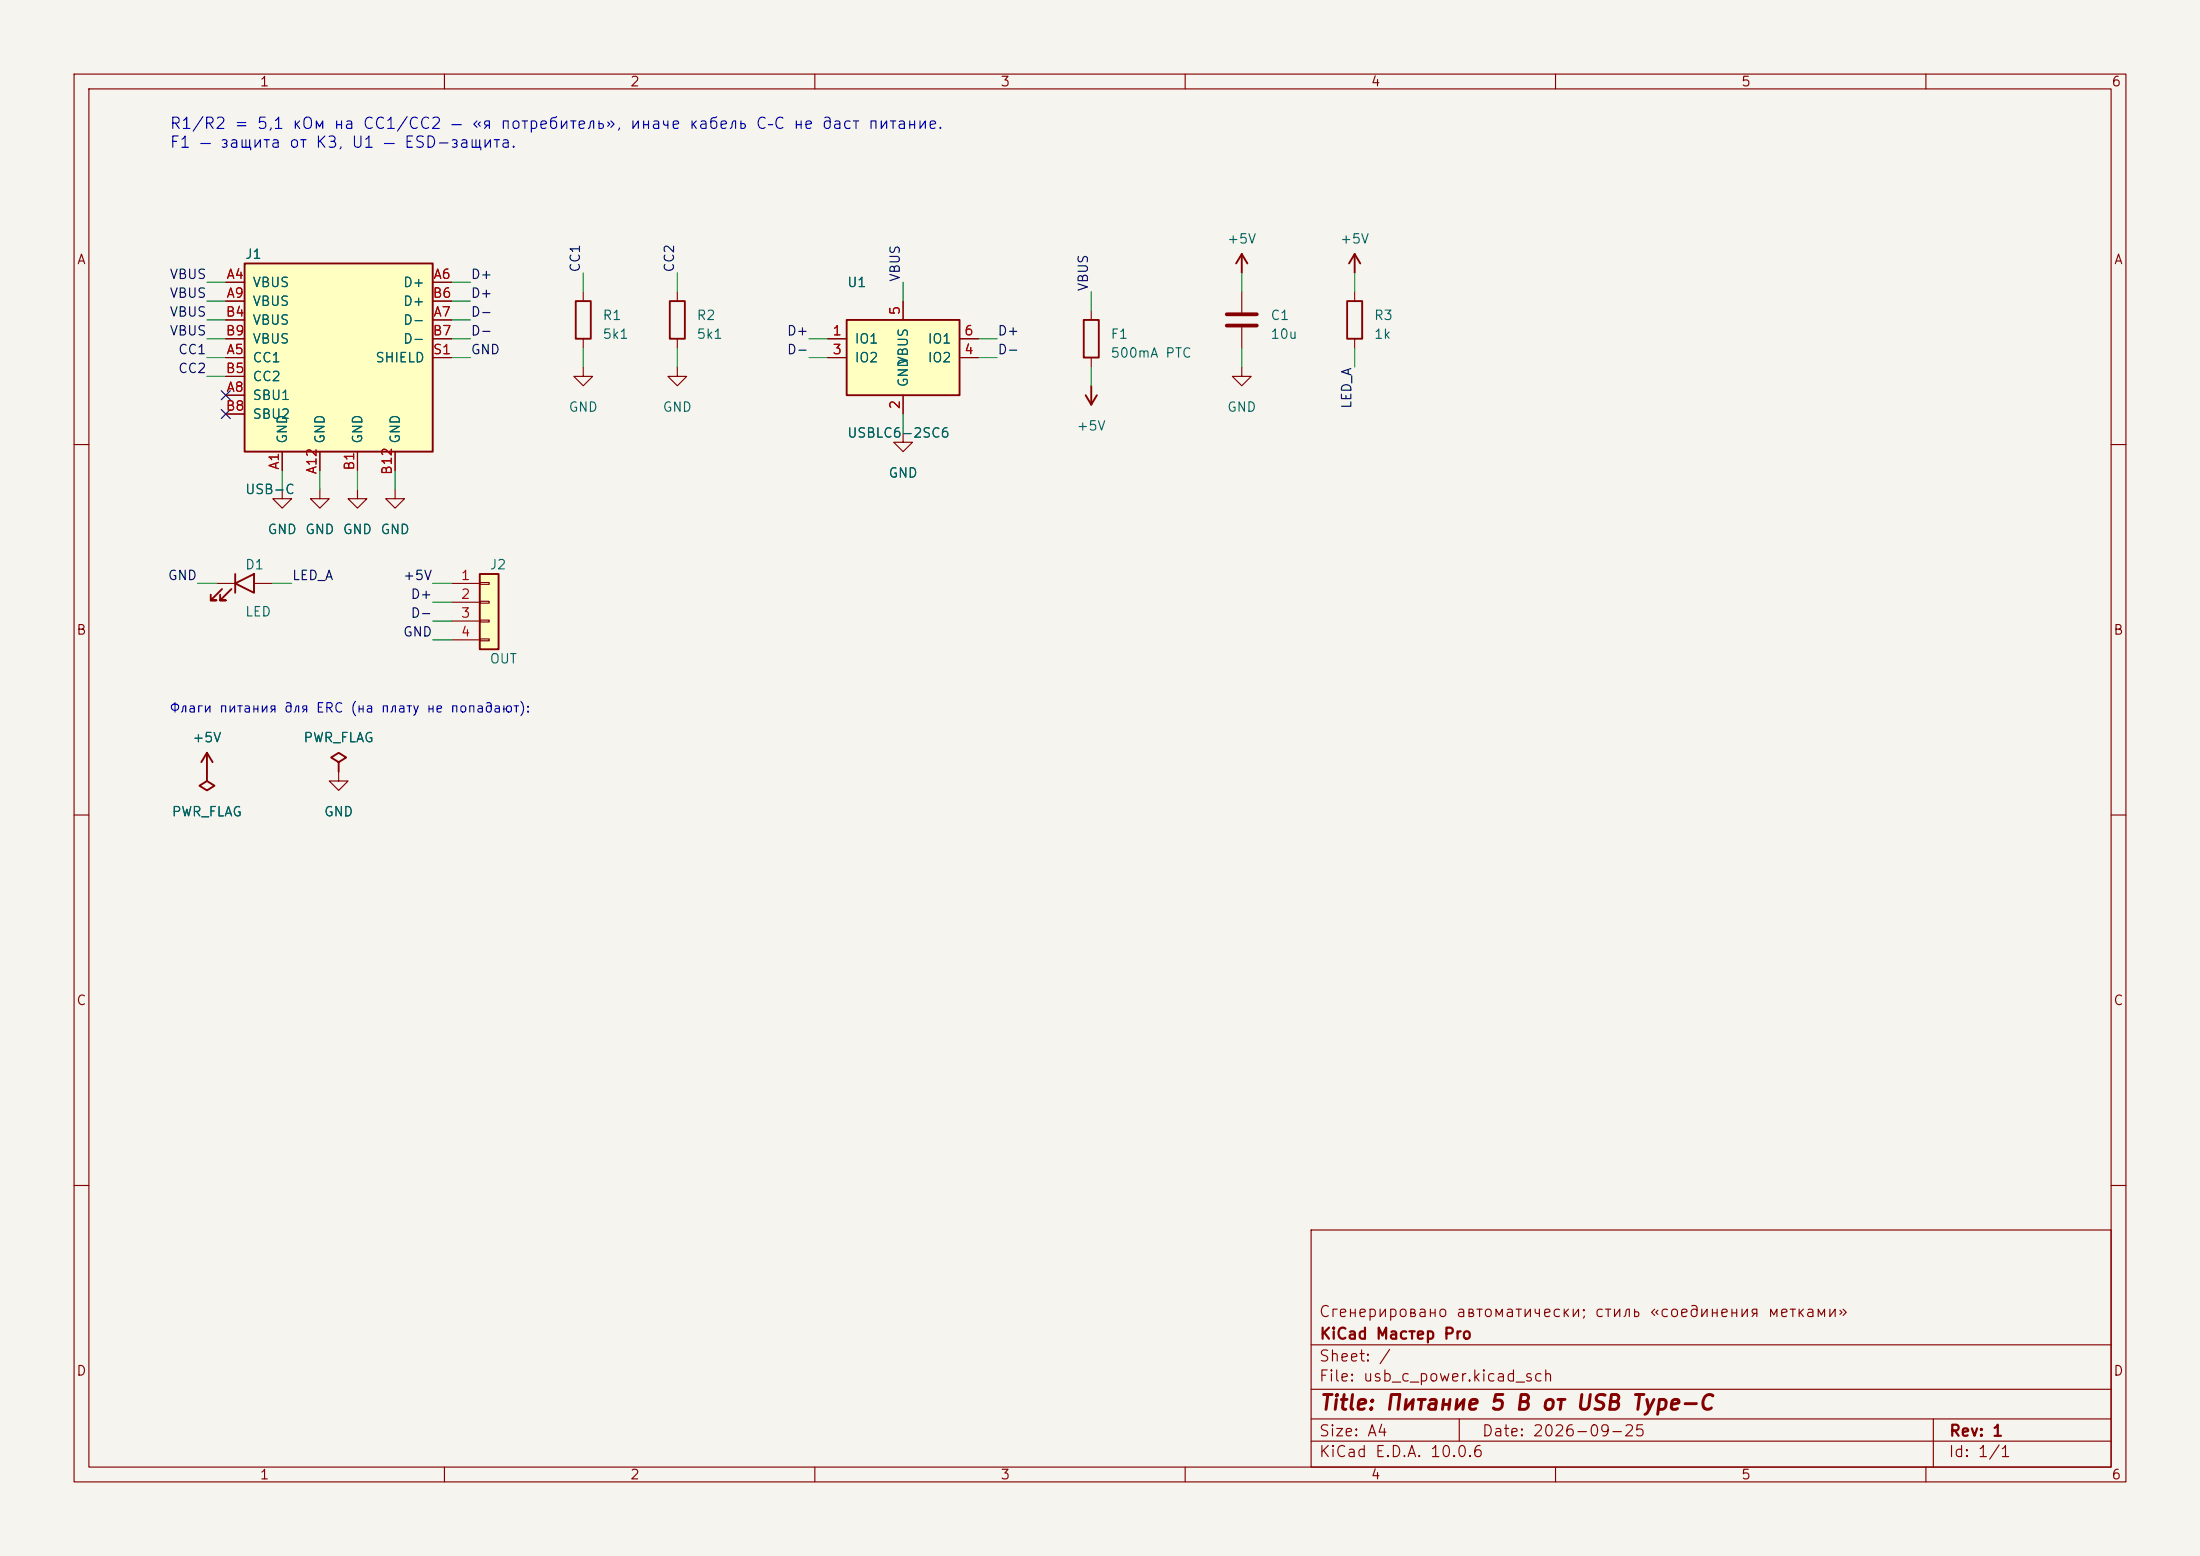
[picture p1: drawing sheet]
(kicad_sch (version 20231120) (generator "eeschema") (generator_version "8.0")
 (paper "A4")
 (title_block (title "Питание 5 В от USB Type-C") (date "2026-09-25") (rev "1") (company "KiCad Мастер Pro") (comment 1 "Сгенерировано автоматически; стиль «соединения метками»"))
 (lib_symbols (symbol "KiCadMaster:USB_C_Receptacle_USB2.0" (pin_numbers) (pin_names (offset 1.016)) (exclude_from_sim no) (in_bom yes) (on_board yes) (property "Reference" "J" (at -12.7 13.97 0) (effects (font (size 1.27 1.27)))) (property "Value" "USB_C_Receptacle_USB2.0" (at -12.7 -17.78 0) (effects (font (size 1.27 1.27)))) (property "Footprint" "" (at 0 0 0) (effects (font (size 1.27 1.27)) hide)) (property "Datasheet" "~" (at 0 0 0) (effects (font (size 1.27 1.27)) hide)) (property "Description" "Гнездо USB-C (USB 2.0, 16 выводов)" (at 0 0 0) (effects (font (size 1.27 1.27)) hide)) (property "ki_keywords" "usb type-c" (at 0 0 0) (effects (font (size 1.27 1.27)) hide)) (symbol "USB_C_Receptacle_USB2.0_0_1" (rectangle (start -12.7 12.7) (end 12.7 -12.7) (stroke (width 0.254) (type default)) (fill (type background)))) (symbol "USB_C_Receptacle_USB2.0_1_1" (pin passive line (at -15.24 10.16 0) (length 2.54) (name "VBUS" (effects (font (size 1.27 1.27)))) (number "A4" (effects (font (size 1.27 1.27))))) (pin passive line (at -15.24 7.62 0) (length 2.54) (name "VBUS" (effects (font (size 1.27 1.27)))) (number "A9" (effects (font (size 1.27 1.27))))) (pin passive line (at -15.24 5.08 0) (length 2.54) (name "VBUS" (effects (font (size 1.27 1.27)))) (number "B4" (effects (font (size 1.27 1.27))))) (pin passive line (at -15.24 2.54 0) (length 2.54) (name "VBUS" (effects (font (size 1.27 1.27)))) (number "B9" (effects (font (size 1.27 1.27))))) (pin bidirectional line (at -15.24 0 0) (length 2.54) (name "CC1" (effects (font (size 1.27 1.27)))) (number "A5" (effects (font (size 1.27 1.27))))) (pin bidirectional line (at -15.24 -2.54 0) (length 2.54) (name "CC2" (effects (font (size 1.27 1.27)))) (number "B5" (effects (font (size 1.27 1.27))))) (pin bidirectional line (at -15.24 -5.08 0) (length 2.54) (name "SBU1" (effects (font (size 1.27 1.27)))) (number "A8" (effects (font (size 1.27 1.27))))) (pin bidirectional line (at -15.24 -7.62 0) (length 2.54) (name "SBU2" (effects (font (size 1.27 1.27)))) (number "B8" (effects (font (size 1.27 1.27))))) (pin bidirectional line (at 15.24 10.16 180) (length 2.54) (name "D+" (effects (font (size 1.27 1.27)))) (number "A6" (effects (font (size 1.27 1.27))))) (pin bidirectional line (at 15.24 7.62 180) (length 2.54) (name "D+" (effects (font (size 1.27 1.27)))) (number "B6" (effects (font (size 1.27 1.27))))) (pin bidirectional line (at 15.24 5.08 180) (length 2.54) (name "D-" (effects (font (size 1.27 1.27)))) (number "A7" (effects (font (size 1.27 1.27))))) (pin bidirectional line (at 15.24 2.54 180) (length 2.54) (name "D-" (effects (font (size 1.27 1.27)))) (number "B7" (effects (font (size 1.27 1.27))))) (pin passive line (at 15.24 0 180) (length 2.54) (name "SHIELD" (effects (font (size 1.27 1.27)))) (number "S1" (effects (font (size 1.27 1.27))))) (pin passive line (at -7.62 -15.24 90) (length 2.54) (name "GND" (effects (font (size 1.27 1.27)))) (number "A1" (effects (font (size 1.27 1.27))))) (pin passive line (at -2.54 -15.24 90) (length 2.54) (name "GND" (effects (font (size 1.27 1.27)))) (number "A12" (effects (font (size 1.27 1.27))))) (pin passive line (at 2.54 -15.24 90) (length 2.54) (name "GND" (effects (font (size 1.27 1.27)))) (number "B1" (effects (font (size 1.27 1.27))))) (pin passive line (at 7.62 -15.24 90) (length 2.54) (name "GND" (effects (font (size 1.27 1.27)))) (number "B12" (effects (font (size 1.27 1.27))))))) (symbol "KiCadMaster:R" (pin_numbers hide) (pin_names (offset 0) hide) (exclude_from_sim no) (in_bom yes) (on_board yes) (property "Reference" "R" (at 2.54 0.635 0) (effects (font (size 1.27 1.27)))) (property "Value" "R" (at 2.54 -1.905 0) (effects (font (size 1.27 1.27)))) (property "Footprint" "" (at 0 0 0) (effects (font (size 1.27 1.27)) hide)) (property "Datasheet" "~" (at 0 0 0) (effects (font (size 1.27 1.27)) hide)) (property "Description" "Резистор" (at 0 0 0) (effects (font (size 1.27 1.27)) hide)) (symbol "R_0_1" (rectangle (start -1.016 -2.54) (end 1.016 2.54) (stroke (width 0.254) (type default)) (fill (type none)))) (symbol "R_1_1" (pin passive line (at 0 3.81 270) (length 1.27) (name "~" (effects (font (size 1.27 1.27)))) (number "1" (effects (font (size 1.27 1.27))))) (pin passive line (at 0 -3.81 90) (length 1.27) (name "~" (effects (font (size 1.27 1.27)))) (number "2" (effects (font (size 1.27 1.27))))))) (symbol "KiCadMaster:USBLC6-2SC6" (pin_numbers) (pin_names (offset 1.016)) (exclude_from_sim no) (in_bom yes) (on_board yes) (property "Reference" "U" (at -7.62 10.16 0) (effects (font (size 1.27 1.27)))) (property "Value" "USBLC6-2SC6" (at -7.62 -10.16 0) (effects (font (size 1.27 1.27)))) (property "Footprint" "" (at 0 0 0) (effects (font (size 1.27 1.27)) hide)) (property "Datasheet" "~" (at 0 0 0) (effects (font (size 1.27 1.27)) hide)) (property "Description" "ESD-защита USB, SOT-23-6" (at 0 0 0) (effects (font (size 1.27 1.27)) hide)) (property "ki_keywords" "esd" (at 0 0 0) (effects (font (size 1.27 1.27)) hide)) (symbol "USBLC6-2SC6_0_1" (rectangle (start -7.62 5.08) (end 7.62 -5.08) (stroke (width 0.254) (type default)) (fill (type background)))) (symbol "USBLC6-2SC6_1_1" (pin passive line (at -10.16 2.54 0) (length 2.54) (name "IO1" (effects (font (size 1.27 1.27)))) (number "1" (effects (font (size 1.27 1.27))))) (pin passive line (at -10.16 0 0) (length 2.54) (name "IO2" (effects (font (size 1.27 1.27)))) (number "3" (effects (font (size 1.27 1.27))))) (pin passive line (at 10.16 2.54 180) (length 2.54) (name "IO1" (effects (font (size 1.27 1.27)))) (number "6" (effects (font (size 1.27 1.27))))) (pin passive line (at 10.16 0 180) (length 2.54) (name "IO2" (effects (font (size 1.27 1.27)))) (number "4" (effects (font (size 1.27 1.27))))) (pin passive line (at 0 7.62 270) (length 2.54) (name "VBUS" (effects (font (size 1.27 1.27)))) (number "5" (effects (font (size 1.27 1.27))))) (pin passive line (at 0 -7.62 90) (length 2.54) (name "GND" (effects (font (size 1.27 1.27)))) (number "2" (effects (font (size 1.27 1.27))))))) (symbol "KiCadMaster:Polyfuse" (pin_numbers hide) (pin_names (offset 0) hide) (exclude_from_sim no) (in_bom yes) (on_board yes) (property "Reference" "F" (at 2.54 0.635 0) (effects (font (size 1.27 1.27)))) (property "Value" "Polyfuse" (at 2.54 -1.905 0) (effects (font (size 1.27 1.27)))) (property "Footprint" "" (at 0 0 0) (effects (font (size 1.27 1.27)) hide)) (property "Datasheet" "~" (at 0 0 0) (effects (font (size 1.27 1.27)) hide)) (property "Description" "Самовосстанавливающийся предохранитель (PPTC)" (at 0 0 0) (effects (font (size 1.27 1.27)) hide)) (symbol "Polyfuse_0_1" (rectangle (start -1.016 -2.54) (end 1.016 2.54) (stroke (width 0.254) (type default)) (fill (type none)))) (symbol "Polyfuse_1_1" (pin passive line (at 0 3.81 270) (length 1.27) (name "~" (effects (font (size 1.27 1.27)))) (number "1" (effects (font (size 1.27 1.27))))) (pin passive line (at 0 -3.81 90) (length 1.27) (name "~" (effects (font (size 1.27 1.27)))) (number "2" (effects (font (size 1.27 1.27))))))) (symbol "KiCadMaster:C" (pin_numbers hide) (pin_names (offset 0) hide) (exclude_from_sim no) (in_bom yes) (on_board yes) (property "Reference" "C" (at 3.81 0.635 0) (effects (font (size 1.27 1.27)))) (property "Value" "C" (at 3.81 -1.905 0) (effects (font (size 1.27 1.27)))) (property "Footprint" "" (at 0 0 0) (effects (font (size 1.27 1.27)) hide)) (property "Datasheet" "~" (at 0 0 0) (effects (font (size 1.27 1.27)) hide)) (property "Description" "Конденсатор" (at 0 0 0) (effects (font (size 1.27 1.27)) hide)) (symbol "C_0_1" (polyline (pts (xy -2.032 0.762) (xy 2.032 0.762)) (stroke (width 0.508) (type default)) (fill (type none))) (polyline (pts (xy -2.032 -0.762) (xy 2.032 -0.762)) (stroke (width 0.508) (type default)) (fill (type none)))) (symbol "C_1_1" (pin passive line (at 0 3.81 270) (length 3.048) (name "~" (effects (font (size 1.27 1.27)))) (number "1" (effects (font (size 1.27 1.27))))) (pin passive line (at 0 -3.81 90) (length 3.048) (name "~" (effects (font (size 1.27 1.27)))) (number "2" (effects (font (size 1.27 1.27))))))) (symbol "KiCadMaster:LED" (pin_numbers hide) (pin_names (offset 0) hide) (exclude_from_sim no) (in_bom yes) (on_board yes) (property "Reference" "D" (at 0 2.54 0) (effects (font (size 1.27 1.27)))) (property "Value" "LED" (at 0 -3.81 0) (effects (font (size 1.27 1.27)))) (property "Footprint" "" (at 0 0 0) (effects (font (size 1.27 1.27)) hide)) (property "Datasheet" "~" (at 0 0 0) (effects (font (size 1.27 1.27)) hide)) (property "Description" "Светодиод" (at 0 0 0) (effects (font (size 1.27 1.27)) hide)) (symbol "LED_0_1" (polyline (pts (xy 1.27 1.27) (xy 1.27 -1.27) (xy -1.27 0) (xy 1.27 1.27)) (stroke (width 0.254) (type default)) (fill (type none))) (polyline (pts (xy -1.27 1.27) (xy -1.27 -1.27)) (stroke (width 0.254) (type default)) (fill (type none))) (polyline (pts (xy -3.048 -0.762) (xy -4.572 -2.286) (xy -3.81 -2.286) (xy -4.572 -2.286) (xy -4.572 -1.524)) (stroke (width 0.254) (type default)) (fill (type none))) (polyline (pts (xy -1.778 -0.762) (xy -3.302 -2.286) (xy -2.54 -2.286) (xy -3.302 -2.286) (xy -3.302 -1.524)) (stroke (width 0.254) (type default)) (fill (type none)))) (symbol "LED_1_1" (pin passive line (at -3.81 0 0) (length 2.54) (name "K" (effects (font (size 1.27 1.27)))) (number "1" (effects (font (size 1.27 1.27))))) (pin passive line (at 3.81 0 180) (length 2.54) (name "A" (effects (font (size 1.27 1.27)))) (number "2" (effects (font (size 1.27 1.27))))))) (symbol "KiCadMaster:Conn_01x04" (pin_numbers) (pin_names (offset 0) hide) (exclude_from_sim no) (in_bom yes) (on_board yes) (property "Reference" "J" (at 0 7.62 0) (effects (font (size 1.27 1.27)))) (property "Value" "Conn_01x04" (at 0 -5.08 0) (effects (font (size 1.27 1.27)))) (property "Footprint" "" (at 0 0 0) (effects (font (size 1.27 1.27)) hide)) (property "Datasheet" "~" (at 0 0 0) (effects (font (size 1.27 1.27)) hide)) (property "Description" "Разъём" (at 0 0 0) (effects (font (size 1.27 1.27)) hide)) (symbol "Conn_01x04_0_1" (rectangle (start -1.27 6.35) (end 1.27 -3.81) (stroke (width 0.254) (type default)) (fill (type background))) (rectangle (start -1.27 5.207) (end 0 4.953) (stroke (width 0.1524) (type default)) (fill (type none))) (rectangle (start -1.27 2.667) (end 0 2.413) (stroke (width 0.1524) (type default)) (fill (type none))) (rectangle (start -1.27 0.127) (end 0 -0.127) (stroke (width 0.1524) (type default)) (fill (type none))) (rectangle (start -1.27 -2.413) (end 0 -2.667) (stroke (width 0.1524) (type default)) (fill (type none)))) (symbol "Conn_01x04_1_1" (pin passive line (at -5.08 5.08 0) (length 3.81) (name "Pin_1" (effects (font (size 1.27 1.27)))) (number "1" (effects (font (size 1.27 1.27))))) (pin passive line (at -5.08 2.54 0) (length 3.81) (name "Pin_2" (effects (font (size 1.27 1.27)))) (number "2" (effects (font (size 1.27 1.27))))) (pin passive line (at -5.08 0 0) (length 3.81) (name "Pin_3" (effects (font (size 1.27 1.27)))) (number "3" (effects (font (size 1.27 1.27))))) (pin passive line (at -5.08 -2.54 0) (length 3.81) (name "Pin_4" (effects (font (size 1.27 1.27)))) (number "4" (effects (font (size 1.27 1.27))))))) (symbol "KiCadMaster:GND" (power) (pin_numbers hide) (pin_names (offset 0) hide) (exclude_from_sim no) (in_bom yes) (on_board yes) (property "Reference" "#PWR" (at 0 -6.35 0) (effects (font (size 1.27 1.27)) hide)) (property "Value" "GND" (at 0 -3.81 0) (effects (font (size 1.27 1.27)))) (property "Footprint" "" (at 0 0 0) (effects (font (size 1.27 1.27)) hide)) (property "Datasheet" "~" (at 0 0 0) (effects (font (size 1.27 1.27)) hide)) (property "Description" "Символ питания: GND" (at 0 0 0) (effects (font (size 1.27 1.27)) hide)) (symbol "GND_0_1" (polyline (pts (xy 0 0) (xy 0 -1.27) (xy 1.27 -1.27) (xy 0 -2.54) (xy -1.27 -1.27) (xy 0 -1.27)) (stroke (width 0) (type default)) (fill (type none)))) (symbol "GND_1_1" (pin power_in line (at 0 0 270) (length 0) hide (name "GND" (effects (font (size 1.27 1.27)))) (number "1" (effects (font (size 1.27 1.27))))))) (symbol "KiCadMaster:+5V" (power) (pin_numbers hide) (pin_names (offset 0) hide) (exclude_from_sim no) (in_bom yes) (on_board yes) (property "Reference" "#PWR" (at 0 -3.81 0) (effects (font (size 1.27 1.27)) hide)) (property "Value" "+5V" (at 0 3.556 0) (effects (font (size 1.27 1.27)))) (property "Footprint" "" (at 0 0 0) (effects (font (size 1.27 1.27)) hide)) (property "Datasheet" "~" (at 0 0 0) (effects (font (size 1.27 1.27)) hide)) (property "Description" "Символ питания: +5V" (at 0 0 0) (effects (font (size 1.27 1.27)) hide)) (symbol "+5V_0_1" (polyline (pts (xy -0.762 1.27) (xy 0 2.54)) (stroke (width 0.254) (type default)) (fill (type none))) (polyline (pts (xy 0 0) (xy 0 2.54)) (stroke (width 0.254) (type default)) (fill (type none))) (polyline (pts (xy 0 2.54) (xy 0.762 1.27)) (stroke (width 0.254) (type default)) (fill (type none)))) (symbol "+5V_1_1" (pin power_in line (at 0 0 90) (length 0) hide (name "+5V" (effects (font (size 1.27 1.27)))) (number "1" (effects (font (size 1.27 1.27))))))) (symbol "KiCadMaster:PWR_FLAG" (power) (pin_numbers hide) (pin_names (offset 0) hide) (exclude_from_sim no) (in_bom yes) (on_board yes) (property "Reference" "#FLG" (at 0 1.905 0) (effects (font (size 1.27 1.27)) hide)) (property "Value" "PWR_FLAG" (at 0 3.81 0) (effects (font (size 1.27 1.27)))) (property "Footprint" "" (at 0 0 0) (effects (font (size 1.27 1.27)) hide)) (property "Datasheet" "~" (at 0 0 0) (effects (font (size 1.27 1.27)) hide)) (property "Description" "Флаг: цепь запитана извне (для ERC)" (at 0 0 0) (effects (font (size 1.27 1.27)) hide)) (symbol "PWR_FLAG_0_1" (polyline (pts (xy 0 0) (xy 0 1.27) (xy -1.016 1.905) (xy 0 2.54) (xy 1.016 1.905) (xy 0 1.27)) (stroke (width 0.254) (type default)) (fill (type none)))) (symbol "PWR_FLAG_1_1" (pin power_out line (at 0 0 90) (length 0) hide (name "pwr" (effects (font (size 1.27 1.27)))) (number "1" (effects (font (size 1.27 1.27))))))))
 (symbol (lib_id "KiCadMaster:USB_C_Receptacle_USB2.0") (at 45.72 48.26 0) (unit 1) (exclude_from_sim no) (in_bom yes) (on_board yes) (dnp no) (property "Reference" "J1" (at 33.02 34.29 0) (effects (font (size 1.27 1.27)) (justify left))) (property "Value" "USB-C" (at 33.02 66.04 0) (effects (font (size 1.27 1.27)) (justify left))) (property "Footprint" "Connector_USB:USB_C_Receptacle_GCT_USB4105-xx-A_16P_TopMnt_Horizontal" (at 45.72 48.26 0) (effects (font (size 1.27 1.27)) hide)) (property "Datasheet" "~" (at 45.72 48.26 0) (effects (font (size 1.27 1.27)) hide)) (property "Description" "Гнездо USB-C 16 pin" (at 45.72 48.26 0) (effects (font (size 1.27 1.27)) hide)) (pin "A4") (pin "A9") (pin "B4") (pin "B9") (pin "A5") (pin "B5") (pin "A8") (pin "B8") (pin "A6") (pin "B6") (pin "A7") (pin "B7") (pin "S1") (pin "A1") (pin "A12") (pin "B1") (pin "B12"))
 (wire (pts (xy 30.48 38.1) (xy 27.94 38.1)) (stroke (width 0) (type default)))
 (label "VBUS" (at 27.94 38.1 180) (fields_autoplaced yes) (effects (font (size 1.27 1.27)) (justify right bottom)))
 (wire (pts (xy 30.48 40.64) (xy 27.94 40.64)) (stroke (width 0) (type default)))
 (label "VBUS" (at 27.94 40.64 180) (fields_autoplaced yes) (effects (font (size 1.27 1.27)) (justify right bottom)))
 (wire (pts (xy 30.48 43.18) (xy 27.94 43.18)) (stroke (width 0) (type default)))
 (label "VBUS" (at 27.94 43.18 180) (fields_autoplaced yes) (effects (font (size 1.27 1.27)) (justify right bottom)))
 (wire (pts (xy 30.48 45.72) (xy 27.94 45.72)) (stroke (width 0) (type default)))
 (label "VBUS" (at 27.94 45.72 180) (fields_autoplaced yes) (effects (font (size 1.27 1.27)) (justify right bottom)))
 (wire (pts (xy 30.48 48.26) (xy 27.94 48.26)) (stroke (width 0) (type default)))
 (label "CC1" (at 27.94 48.26 180) (fields_autoplaced yes) (effects (font (size 1.27 1.27)) (justify right bottom)))
 (wire (pts (xy 30.48 50.8) (xy 27.94 50.8)) (stroke (width 0) (type default)))
 (label "CC2" (at 27.94 50.8 180) (fields_autoplaced yes) (effects (font (size 1.27 1.27)) (justify right bottom)))
 (no_connect (at 30.48 53.34))
 (no_connect (at 30.48 55.88))
 (wire (pts (xy 60.96 38.1) (xy 63.5 38.1)) (stroke (width 0) (type default)))
 (label "D+" (at 63.5 38.1 0) (fields_autoplaced yes) (effects (font (size 1.27 1.27)) (justify left bottom)))
 (wire (pts (xy 60.96 40.64) (xy 63.5 40.64)) (stroke (width 0) (type default)))
 (label "D+" (at 63.5 40.64 0) (fields_autoplaced yes) (effects (font (size 1.27 1.27)) (justify left bottom)))
 (wire (pts (xy 60.96 43.18) (xy 63.5 43.18)) (stroke (width 0) (type default)))
 (label "D-" (at 63.5 43.18 0) (fields_autoplaced yes) (effects (font (size 1.27 1.27)) (justify left bottom)))
 (wire (pts (xy 60.96 45.72) (xy 63.5 45.72)) (stroke (width 0) (type default)))
 (label "D-" (at 63.5 45.72 0) (fields_autoplaced yes) (effects (font (size 1.27 1.27)) (justify left bottom)))
 (wire (pts (xy 60.96 48.26) (xy 63.5 48.26)) (stroke (width 0) (type default)))
 (label "GND" (at 63.5 48.26 0) (fields_autoplaced yes) (effects (font (size 1.27 1.27)) (justify left bottom)))
 (wire (pts (xy 38.1 63.5) (xy 38.1 66.04)) (stroke (width 0) (type default)))
 (symbol (lib_id "KiCadMaster:GND") (at 38.1 66.04 0) (unit 1) (exclude_from_sim no) (in_bom yes) (on_board yes) (dnp no) (property "Reference" "#PWR01" (at 38.1 66.04 0) (effects (font (size 1.27 1.27)) hide)) (property "Value" "GND" (at 38.1 71.44 0) (effects (font (size 1.27 1.27)))) (property "Footprint" "" (at 38.1 66.04 0) (effects (font (size 1.27 1.27)) hide)) (property "Datasheet" "" (at 38.1 66.04 0) (effects (font (size 1.27 1.27)) hide)) (property "Description" "" (at 38.1 66.04 0) (effects (font (size 1.27 1.27)) hide)) (pin "1"))
 (wire (pts (xy 43.18 63.5) (xy 43.18 66.04)) (stroke (width 0) (type default)))
 (symbol (lib_id "KiCadMaster:GND") (at 43.18 66.04 0) (unit 1) (exclude_from_sim no) (in_bom yes) (on_board yes) (dnp no) (property "Reference" "#PWR02" (at 43.18 66.04 0) (effects (font (size 1.27 1.27)) hide)) (property "Value" "GND" (at 43.18 71.44 0) (effects (font (size 1.27 1.27)))) (property "Footprint" "" (at 43.18 66.04 0) (effects (font (size 1.27 1.27)) hide)) (property "Datasheet" "" (at 43.18 66.04 0) (effects (font (size 1.27 1.27)) hide)) (property "Description" "" (at 43.18 66.04 0) (effects (font (size 1.27 1.27)) hide)) (pin "1"))
 (wire (pts (xy 48.26 63.5) (xy 48.26 66.04)) (stroke (width 0) (type default)))
 (symbol (lib_id "KiCadMaster:GND") (at 48.26 66.04 0) (unit 1) (exclude_from_sim no) (in_bom yes) (on_board yes) (dnp no) (property "Reference" "#PWR03" (at 48.26 66.04 0) (effects (font (size 1.27 1.27)) hide)) (property "Value" "GND" (at 48.26 71.44 0) (effects (font (size 1.27 1.27)))) (property "Footprint" "" (at 48.26 66.04 0) (effects (font (size 1.27 1.27)) hide)) (property "Datasheet" "" (at 48.26 66.04 0) (effects (font (size 1.27 1.27)) hide)) (property "Description" "" (at 48.26 66.04 0) (effects (font (size 1.27 1.27)) hide)) (pin "1"))
 (wire (pts (xy 53.34 63.5) (xy 53.34 66.04)) (stroke (width 0) (type default)))
 (symbol (lib_id "KiCadMaster:GND") (at 53.34 66.04 0) (unit 1) (exclude_from_sim no) (in_bom yes) (on_board yes) (dnp no) (property "Reference" "#PWR04" (at 53.34 66.04 0) (effects (font (size 1.27 1.27)) hide)) (property "Value" "GND" (at 53.34 71.44 0) (effects (font (size 1.27 1.27)))) (property "Footprint" "" (at 53.34 66.04 0) (effects (font (size 1.27 1.27)) hide)) (property "Datasheet" "" (at 53.34 66.04 0) (effects (font (size 1.27 1.27)) hide)) (property "Description" "" (at 53.34 66.04 0) (effects (font (size 1.27 1.27)) hide)) (pin "1"))
 (symbol (lib_id "KiCadMaster:R") (at 78.74 43.18 0) (unit 1) (exclude_from_sim no) (in_bom yes) (on_board yes) (dnp no) (property "Reference" "R1" (at 81.28 42.545 0) (effects (font (size 1.27 1.27)) (justify left))) (property "Value" "5k1" (at 81.28 45.085 0) (effects (font (size 1.27 1.27)) (justify left))) (property "Footprint" "Resistor_SMD:R_0805_2012Metric" (at 78.74 43.18 0) (effects (font (size 1.27 1.27)) hide)) (property "Datasheet" "~" (at 78.74 43.18 0) (effects (font (size 1.27 1.27)) hide)) (property "Description" "Rd на CC1" (at 78.74 43.18 0) (effects (font (size 1.27 1.27)) hide)) (pin "1") (pin "2"))
 (wire (pts (xy 78.74 39.37) (xy 78.74 36.83)) (stroke (width 0) (type default)))
 (label "CC1" (at 78.74 36.83 90) (fields_autoplaced yes) (effects (font (size 1.27 1.27)) (justify left bottom)))
 (wire (pts (xy 78.74 46.99) (xy 78.74 49.53)) (stroke (width 0) (type default)))
 (symbol (lib_id "KiCadMaster:GND") (at 78.74 49.53 0) (unit 1) (exclude_from_sim no) (in_bom yes) (on_board yes) (dnp no) (property "Reference" "#PWR05" (at 78.74 49.53 0) (effects (font (size 1.27 1.27)) hide)) (property "Value" "GND" (at 78.74 54.93 0) (effects (font (size 1.27 1.27)))) (property "Footprint" "" (at 78.74 49.53 0) (effects (font (size 1.27 1.27)) hide)) (property "Datasheet" "" (at 78.74 49.53 0) (effects (font (size 1.27 1.27)) hide)) (property "Description" "" (at 78.74 49.53 0) (effects (font (size 1.27 1.27)) hide)) (pin "1"))
 (symbol (lib_id "KiCadMaster:R") (at 91.44 43.18 0) (unit 1) (exclude_from_sim no) (in_bom yes) (on_board yes) (dnp no) (property "Reference" "R2" (at 93.98 42.545 0) (effects (font (size 1.27 1.27)) (justify left))) (property "Value" "5k1" (at 93.98 45.085 0) (effects (font (size 1.27 1.27)) (justify left))) (property "Footprint" "Resistor_SMD:R_0805_2012Metric" (at 91.44 43.18 0) (effects (font (size 1.27 1.27)) hide)) (property "Datasheet" "~" (at 91.44 43.18 0) (effects (font (size 1.27 1.27)) hide)) (property "Description" "Rd на CC2" (at 91.44 43.18 0) (effects (font (size 1.27 1.27)) hide)) (pin "1") (pin "2"))
 (wire (pts (xy 91.44 39.37) (xy 91.44 36.83)) (stroke (width 0) (type default)))
 (label "CC2" (at 91.44 36.83 90) (fields_autoplaced yes) (effects (font (size 1.27 1.27)) (justify left bottom)))
 (wire (pts (xy 91.44 46.99) (xy 91.44 49.53)) (stroke (width 0) (type default)))
 (symbol (lib_id "KiCadMaster:GND") (at 91.44 49.53 0) (unit 1) (exclude_from_sim no) (in_bom yes) (on_board yes) (dnp no) (property "Reference" "#PWR06" (at 91.44 49.53 0) (effects (font (size 1.27 1.27)) hide)) (property "Value" "GND" (at 91.44 54.93 0) (effects (font (size 1.27 1.27)))) (property "Footprint" "" (at 91.44 49.53 0) (effects (font (size 1.27 1.27)) hide)) (property "Datasheet" "" (at 91.44 49.53 0) (effects (font (size 1.27 1.27)) hide)) (property "Description" "" (at 91.44 49.53 0) (effects (font (size 1.27 1.27)) hide)) (pin "1"))
 (symbol (lib_id "KiCadMaster:USBLC6-2SC6") (at 121.92 48.26 0) (unit 1) (exclude_from_sim no) (in_bom yes) (on_board yes) (dnp no) (property "Reference" "U1" (at 114.3 38.1 0) (effects (font (size 1.27 1.27)) (justify left))) (property "Value" "USBLC6-2SC6" (at 114.3 58.42 0) (effects (font (size 1.27 1.27)) (justify left))) (property "Footprint" "Package_TO_SOT_SMD:SOT-23-6" (at 121.92 48.26 0) (effects (font (size 1.27 1.27)) hide)) (property "Datasheet" "~" (at 121.92 48.26 0) (effects (font (size 1.27 1.27)) hide)) (property "Description" "ESD-защита линий данных" (at 121.92 48.26 0) (effects (font (size 1.27 1.27)) hide)) (pin "1") (pin "3") (pin "6") (pin "4") (pin "5") (pin "2"))
 (wire (pts (xy 111.76 45.72) (xy 109.22 45.72)) (stroke (width 0) (type default)))
 (label "D+" (at 109.22 45.72 180) (fields_autoplaced yes) (effects (font (size 1.27 1.27)) (justify right bottom)))
 (wire (pts (xy 111.76 48.26) (xy 109.22 48.26)) (stroke (width 0) (type default)))
 (label "D-" (at 109.22 48.26 180) (fields_autoplaced yes) (effects (font (size 1.27 1.27)) (justify right bottom)))
 (wire (pts (xy 132.08 45.72) (xy 134.62 45.72)) (stroke (width 0) (type default)))
 (label "D+" (at 134.62 45.72 0) (fields_autoplaced yes) (effects (font (size 1.27 1.27)) (justify left bottom)))
 (wire (pts (xy 132.08 48.26) (xy 134.62 48.26)) (stroke (width 0) (type default)))
 (label "D-" (at 134.62 48.26 0) (fields_autoplaced yes) (effects (font (size 1.27 1.27)) (justify left bottom)))
 (wire (pts (xy 121.92 40.64) (xy 121.92 38.1)) (stroke (width 0) (type default)))
 (label "VBUS" (at 121.92 38.1 90) (fields_autoplaced yes) (effects (font (size 1.27 1.27)) (justify left bottom)))
 (wire (pts (xy 121.92 55.88) (xy 121.92 58.42)) (stroke (width 0) (type default)))
 (symbol (lib_id "KiCadMaster:GND") (at 121.92 58.42 0) (unit 1) (exclude_from_sim no) (in_bom yes) (on_board yes) (dnp no) (property "Reference" "#PWR07" (at 121.92 58.42 0) (effects (font (size 1.27 1.27)) hide)) (property "Value" "GND" (at 121.92 63.82 0) (effects (font (size 1.27 1.27)))) (property "Footprint" "" (at 121.92 58.42 0) (effects (font (size 1.27 1.27)) hide)) (property "Datasheet" "" (at 121.92 58.42 0) (effects (font (size 1.27 1.27)) hide)) (property "Description" "" (at 121.92 58.42 0) (effects (font (size 1.27 1.27)) hide)) (pin "1"))
 (symbol (lib_id "KiCadMaster:Polyfuse") (at 147.32 45.72 0) (unit 1) (exclude_from_sim no) (in_bom yes) (on_board yes) (dnp no) (property "Reference" "F1" (at 149.86 45.085 0) (effects (font (size 1.27 1.27)) (justify left))) (property "Value" "500mA PTC" (at 149.86 47.625 0) (effects (font (size 1.27 1.27)) (justify left))) (property "Footprint" "Fuse:Fuse_1206_3216Metric" (at 147.32 45.72 0) (effects (font (size 1.27 1.27)) hide)) (property "Datasheet" "~" (at 147.32 45.72 0) (effects (font (size 1.27 1.27)) hide)) (property "Description" "Самовосстанавливающийся предохранитель" (at 147.32 45.72 0) (effects (font (size 1.27 1.27)) hide)) (pin "1") (pin "2"))
 (wire (pts (xy 147.32 41.91) (xy 147.32 39.37)) (stroke (width 0) (type default)))
 (label "VBUS" (at 147.32 39.37 90) (fields_autoplaced yes) (effects (font (size 1.27 1.27)) (justify left bottom)))
 (wire (pts (xy 147.32 49.53) (xy 147.32 52.07)) (stroke (width 0) (type default)))
 (symbol (lib_id "KiCadMaster:+5V") (at 147.32 52.07 180) (unit 1) (exclude_from_sim no) (in_bom yes) (on_board yes) (dnp no) (property "Reference" "#PWR08" (at 147.32 52.07 0) (effects (font (size 1.27 1.27)) hide)) (property "Value" "+5V" (at 147.32 57.47 0) (effects (font (size 1.27 1.27)))) (property "Footprint" "" (at 147.32 52.07 0) (effects (font (size 1.27 1.27)) hide)) (property "Datasheet" "" (at 147.32 52.07 0) (effects (font (size 1.27 1.27)) hide)) (property "Description" "" (at 147.32 52.07 0) (effects (font (size 1.27 1.27)) hide)) (pin "1"))
 (symbol (lib_id "KiCadMaster:C") (at 167.64 43.18 0) (unit 1) (exclude_from_sim no) (in_bom yes) (on_board yes) (dnp no) (property "Reference" "C1" (at 171.45 42.545 0) (effects (font (size 1.27 1.27)) (justify left))) (property "Value" "10u" (at 171.45 45.085 0) (effects (font (size 1.27 1.27)) (justify left))) (property "Footprint" "Capacitor_SMD:C_0805_2012Metric" (at 167.64 43.18 0) (effects (font (size 1.27 1.27)) hide)) (property "Datasheet" "~" (at 167.64 43.18 0) (effects (font (size 1.27 1.27)) hide)) (property "Description" "Фильтр" (at 167.64 43.18 0) (effects (font (size 1.27 1.27)) hide)) (pin "1") (pin "2"))
 (wire (pts (xy 167.64 39.37) (xy 167.64 36.83)) (stroke (width 0) (type default)))
 (symbol (lib_id "KiCadMaster:+5V") (at 167.64 36.83 0) (unit 1) (exclude_from_sim no) (in_bom yes) (on_board yes) (dnp no) (property "Reference" "#PWR09" (at 167.64 36.83 0) (effects (font (size 1.27 1.27)) hide)) (property "Value" "+5V" (at 167.64 32.23 0) (effects (font (size 1.27 1.27)))) (property "Footprint" "" (at 167.64 36.83 0) (effects (font (size 1.27 1.27)) hide)) (property "Datasheet" "" (at 167.64 36.83 0) (effects (font (size 1.27 1.27)) hide)) (property "Description" "" (at 167.64 36.83 0) (effects (font (size 1.27 1.27)) hide)) (pin "1"))
 (wire (pts (xy 167.64 46.99) (xy 167.64 49.53)) (stroke (width 0) (type default)))
 (symbol (lib_id "KiCadMaster:GND") (at 167.64 49.53 0) (unit 1) (exclude_from_sim no) (in_bom yes) (on_board yes) (dnp no) (property "Reference" "#PWR10" (at 167.64 49.53 0) (effects (font (size 1.27 1.27)) hide)) (property "Value" "GND" (at 167.64 54.93 0) (effects (font (size 1.27 1.27)))) (property "Footprint" "" (at 167.64 49.53 0) (effects (font (size 1.27 1.27)) hide)) (property "Datasheet" "" (at 167.64 49.53 0) (effects (font (size 1.27 1.27)) hide)) (property "Description" "" (at 167.64 49.53 0) (effects (font (size 1.27 1.27)) hide)) (pin "1"))
 (symbol (lib_id "KiCadMaster:R") (at 182.88 43.18 0) (unit 1) (exclude_from_sim no) (in_bom yes) (on_board yes) (dnp no) (property "Reference" "R3" (at 185.42 42.545 0) (effects (font (size 1.27 1.27)) (justify left))) (property "Value" "1k" (at 185.42 45.085 0) (effects (font (size 1.27 1.27)) (justify left))) (property "Footprint" "Resistor_SMD:R_0805_2012Metric" (at 182.88 43.18 0) (effects (font (size 1.27 1.27)) hide)) (property "Datasheet" "~" (at 182.88 43.18 0) (effects (font (size 1.27 1.27)) hide)) (property "Description" "Индикатор" (at 182.88 43.18 0) (effects (font (size 1.27 1.27)) hide)) (pin "1") (pin "2"))
 (wire (pts (xy 182.88 39.37) (xy 182.88 36.83)) (stroke (width 0) (type default)))
 (symbol (lib_id "KiCadMaster:+5V") (at 182.88 36.83 0) (unit 1) (exclude_from_sim no) (in_bom yes) (on_board yes) (dnp no) (property "Reference" "#PWR11" (at 182.88 36.83 0) (effects (font (size 1.27 1.27)) hide)) (property "Value" "+5V" (at 182.88 32.23 0) (effects (font (size 1.27 1.27)))) (property "Footprint" "" (at 182.88 36.83 0) (effects (font (size 1.27 1.27)) hide)) (property "Datasheet" "" (at 182.88 36.83 0) (effects (font (size 1.27 1.27)) hide)) (property "Description" "" (at 182.88 36.83 0) (effects (font (size 1.27 1.27)) hide)) (pin "1"))
 (wire (pts (xy 182.88 46.99) (xy 182.88 49.53)) (stroke (width 0) (type default)))
 (label "LED_A" (at 182.88 49.53 270) (fields_autoplaced yes) (effects (font (size 1.27 1.27)) (justify right bottom)))
 (symbol (lib_id "KiCadMaster:LED") (at 33.02 78.74 0) (unit 1) (exclude_from_sim no) (in_bom yes) (on_board yes) (dnp no) (property "Reference" "D1" (at 33.02 76.2 0) (effects (font (size 1.27 1.27)) (justify left))) (property "Value" "LED" (at 33.02 82.55 0) (effects (font (size 1.27 1.27)) (justify left))) (property "Footprint" "LED_SMD:LED_0805_2012Metric" (at 33.02 78.74 0) (effects (font (size 1.27 1.27)) hide)) (property "Datasheet" "~" (at 33.02 78.74 0) (effects (font (size 1.27 1.27)) hide)) (property "Description" "Питание есть" (at 33.02 78.74 0) (effects (font (size 1.27 1.27)) hide)) (pin "1") (pin "2"))
 (wire (pts (xy 29.21 78.74) (xy 26.67 78.74)) (stroke (width 0) (type default)))
 (label "GND" (at 26.67 78.74 180) (fields_autoplaced yes) (effects (font (size 1.27 1.27)) (justify right bottom)))
 (wire (pts (xy 36.83 78.74) (xy 39.37 78.74)) (stroke (width 0) (type default)))
 (label "LED_A" (at 39.37 78.74 0) (fields_autoplaced yes) (effects (font (size 1.27 1.27)) (justify left bottom)))
 (symbol (lib_id "KiCadMaster:Conn_01x04") (at 66.04 83.82 0) (unit 1) (exclude_from_sim no) (in_bom yes) (on_board yes) (dnp no) (property "Reference" "J2" (at 66.04 76.2 0) (effects (font (size 1.27 1.27)) (justify left))) (property "Value" "OUT" (at 66.04 88.9 0) (effects (font (size 1.27 1.27)) (justify left))) (property "Footprint" "Connector_PinHeader_2.54mm:PinHeader_1x04_P2.54mm_Vertical" (at 66.04 83.82 0) (effects (font (size 1.27 1.27)) hide)) (property "Datasheet" "~" (at 66.04 83.82 0) (effects (font (size 1.27 1.27)) hide)) (property "Description" "Выход 5 В и линии USB" (at 66.04 83.82 0) (effects (font (size 1.27 1.27)) hide)) (pin "1") (pin "2") (pin "3") (pin "4"))
 (wire (pts (xy 60.96 78.74) (xy 58.42 78.74)) (stroke (width 0) (type default)))
 (label "+5V" (at 58.42 78.74 180) (fields_autoplaced yes) (effects (font (size 1.27 1.27)) (justify right bottom)))
 (wire (pts (xy 60.96 81.28) (xy 58.42 81.28)) (stroke (width 0) (type default)))
 (label "D+" (at 58.42 81.28 180) (fields_autoplaced yes) (effects (font (size 1.27 1.27)) (justify right bottom)))
 (wire (pts (xy 60.96 83.82) (xy 58.42 83.82)) (stroke (width 0) (type default)))
 (label "D-" (at 58.42 83.82 180) (fields_autoplaced yes) (effects (font (size 1.27 1.27)) (justify right bottom)))
 (wire (pts (xy 60.96 86.36) (xy 58.42 86.36)) (stroke (width 0) (type default)))
 (label "GND" (at 58.42 86.36 180) (fields_autoplaced yes) (effects (font (size 1.27 1.27)) (justify right bottom)))
 (text "Флаги питания для ERC (на плату не попадают):" (exclude_from_sim no) (at 22.86 96.52 0) (effects (font (size 1.27 1.27)) (justify left bottom)))
 (symbol (lib_id "KiCadMaster:+5V") (at 27.94 104.14 0) (unit 1) (exclude_from_sim no) (in_bom yes) (on_board yes) (dnp no) (property "Reference" "#PWR12" (at 27.94 104.14 0) (effects (font (size 1.27 1.27)) hide)) (property "Value" "+5V" (at 27.94 99.54 0) (effects (font (size 1.27 1.27)))) (property "Footprint" "" (at 27.94 104.14 0) (effects (font (size 1.27 1.27)) hide)) (property "Datasheet" "" (at 27.94 104.14 0) (effects (font (size 1.27 1.27)) hide)) (property "Description" "" (at 27.94 104.14 0) (effects (font (size 1.27 1.27)) hide)) (pin "1"))
 (symbol (lib_id "KiCadMaster:PWR_FLAG") (at 27.94 104.14 180) (unit 1) (exclude_from_sim no) (in_bom yes) (on_board yes) (dnp no) (property "Reference" "#FLG13" (at 27.94 104.14 0) (effects (font (size 1.27 1.27)) hide)) (property "Value" "PWR_FLAG" (at 27.94 109.54 0) (effects (font (size 1.27 1.27)))) (property "Footprint" "" (at 27.94 104.14 0) (effects (font (size 1.27 1.27)) hide)) (property "Datasheet" "" (at 27.94 104.14 0) (effects (font (size 1.27 1.27)) hide)) (property "Description" "" (at 27.94 104.14 0) (effects (font (size 1.27 1.27)) hide)) (pin "1"))
 (symbol (lib_id "KiCadMaster:GND") (at 45.72 104.14 0) (unit 1) (exclude_from_sim no) (in_bom yes) (on_board yes) (dnp no) (property "Reference" "#PWR14" (at 45.72 104.14 0) (effects (font (size 1.27 1.27)) hide)) (property "Value" "GND" (at 45.72 109.54 0) (effects (font (size 1.27 1.27)))) (property "Footprint" "" (at 45.72 104.14 0) (effects (font (size 1.27 1.27)) hide)) (property "Datasheet" "" (at 45.72 104.14 0) (effects (font (size 1.27 1.27)) hide)) (property "Description" "" (at 45.72 104.14 0) (effects (font (size 1.27 1.27)) hide)) (pin "1"))
 (symbol (lib_id "KiCadMaster:PWR_FLAG") (at 45.72 104.14 0) (unit 1) (exclude_from_sim no) (in_bom yes) (on_board yes) (dnp no) (property "Reference" "#FLG15" (at 45.72 104.14 0) (effects (font (size 1.27 1.27)) hide)) (property "Value" "PWR_FLAG" (at 45.72 99.54 0) (effects (font (size 1.27 1.27)))) (property "Footprint" "" (at 45.72 104.14 0) (effects (font (size 1.27 1.27)) hide)) (property "Datasheet" "" (at 45.72 104.14 0) (effects (font (size 1.27 1.27)) hide)) (property "Description" "" (at 45.72 104.14 0) (effects (font (size 1.27 1.27)) hide)) (pin "1"))
 (text "R1/R2 = 5,1 кОм на CC1/CC2 — «я потребитель», иначе кабель C–C не даст питание." (exclude_from_sim no) (at 22.86 17.78 0) (effects (font (size 1.524 1.524)) (justify left bottom)))
 (text "F1 — защита от КЗ, U1 — ESD-защита." (exclude_from_sim no) (at 22.86 20.32 0) (effects (font (size 1.524 1.524)) (justify left bottom)))
 (sheet_instances (path "" (page "1"))))
